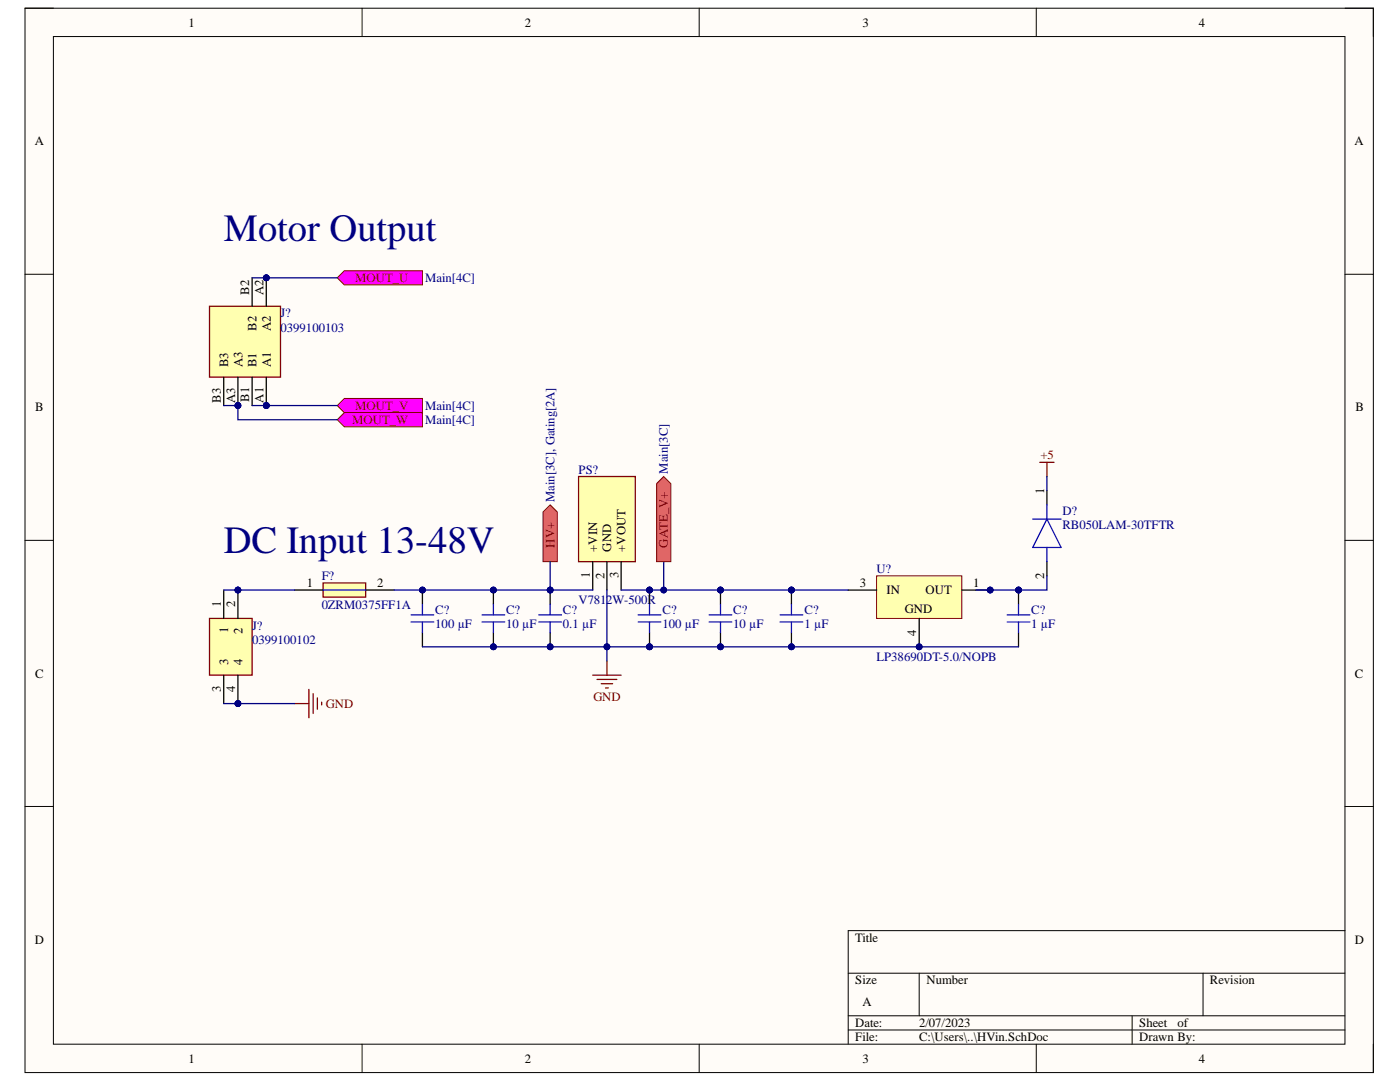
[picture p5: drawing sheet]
<svg xmlns="http://www.w3.org/2000/svg" width="279mm" height="216mm" viewBox="0 0 279 216" stroke-linecap="round" stroke-linejoin="round" font-family="sans-serif">
<path d="M5 1.6h269.1v212.4h-269.1z" fill-rule="evenodd" fill="#fffcf8"/>
<path d="M5 1.6h269.1v212.4h-269.1z" fill="none" stroke="#000" stroke-width=".2"/>
<path d="M10.7 7.3h257.7v201.1h-257.7z" fill-rule="evenodd" fill="#fffcf8"/>
<g fill="none" stroke="#000" stroke-width=".2">
<path d="M5 1.6h5.7M10.7 7.3h257.7v201.1h-257.7zM72.3 1.6v5.7M139.5 1.6v5.7M206.8 1.6v5.7M268.4 1.6h5.7v5.7M5 54.7h5.7M268.4 54.7h5.7M5 107.8h5.7M268.4 107.8h5.7M5 160.9h5.7M268.4 160.9h5.7"/>
<path d="M169.3 194.2h99.1M183.4 194.2v8.5M240.1 194.2v8.5M268.4 185.7h-99.1v22.7M72.3 208.4v5.6M139.5 208.4v5.6M169.3 202.7h99.1M169.3 205.5h99.1M206.8 208.4v5.6M225.9 202.7v5.7M274.1 208.4v5.6"/>
</g>
<path d="M41.8 123.4h8.5v11.3h-8.5z" fill-rule="evenodd" fill="#ffffb0"/>
<path d="M41.8 123.4h8.5v11.3h-8.5z" fill="none" stroke="#800000" stroke-width=".25"/>
<path d="M44.6 117.7v5.7M44.6 134.7v5.7M47.5 134.7v5.7" fill="none" stroke="#000" stroke-width=".25"/>
<path d="M41.8 61.1h14.2v14.2h-14.2z" fill-rule="evenodd" fill="#ffffb0"/>
<path d="M41.8 61.1h14.2v14.2h-14.2z" fill="none" stroke="#800000" stroke-width=".25"/>
<path d="M50.3 55.4v5.7M53.1 55.4v5.7M44.6 75.3v5.6M47.5 75.3v5.6M50.3 75.3v5.6" fill="none" stroke="#000" stroke-width=".25"/>
<path d="M64.5 116.3h8.5v2.8h-8.5z" fill-rule="evenodd" fill="#ffffb0"/>
<path d="M64.5 116.3h8.5v2.8h-8.5zM61.6 137.6v5.6M62.5 138.4v4M63.3 139.3v2.2M58.8 140.4h2.8M64.2 140.1v.6" fill="none" stroke="#800000" stroke-width=".25"/>
<path d="M58.8 117.7h5.7M73 117.7h5.6" fill="none" stroke="#000" stroke-width=".25"/>
<path d="M64.5 117.7h8.5" fill="none" stroke="#00f" stroke-width=".25"/>
<path d="M115.5 95.1h11.3v17h-11.3z" fill-rule="evenodd" fill="#ffffb0"/>
<path d="M115.5 95.1h11.3v17h-11.3z" fill="none" stroke="#800000" stroke-width=".25"/>
<path d="M118.3 112.1v5.6M121.1 112.1v5.6M124 112.1v5.6M84.3 126.2v2.9" fill="none" stroke="#000" stroke-width=".25"/>
<path d="M82 122.7h4.6M82 124.1h4.6M84.3 120.6v2.1M84.3 124.1v2.1M96.2 122.7h4.5M96.2 124.1h4.5M98.5 120.6v2.1M98.5 124.1v2.1M107.5 122.7h4.6M107.5 124.1h4.6M109.8 120.6v2.1M109.8 124.1v2.1" fill="none" stroke="#00f" stroke-width=".25"/>
<path d="M108.4 102.2l1.4-1.5 1.4 1.5v9.9h-2.8z" fill-rule="evenodd" fill="#e06666"/>
<path d="M108.4 102.2l1.4-1.5 1.4 1.5v9.9h-2.8z" fill="none" stroke="#800000" stroke-width=".2"/>
<path d="M127.4 122.7h4.5M127.4 124.1h4.5M129.6 120.6v2.1M129.6 124.1v2.1M141.5 122.7h4.5M141.5 124.1h4.5M143.8 120.6v2.1M143.8 124.1v2.1" fill="none" stroke="#00f" stroke-width=".25"/>
<path d="M118.3 134.7h5.7M119.1 135.6h4M120 136.4h2.3M120.8 137.3h.6M121.1 131.9v2.8" fill="none" stroke="#800000" stroke-width=".25"/>
<path d="M68.7 54h15.6v2.9h-15.6l-1.4-1.5z" fill-rule="evenodd" fill="#f0f"/>
<path d="M68.7 54h15.6v2.9h-15.6l-1.4-1.5z" fill="none" stroke="#800000" stroke-width=".2"/>
<path d="M68.7 79.5h15.6v2.8h-15.6l-1.4-1.4z" fill-rule="evenodd" fill="#f0f"/>
<path d="M68.7 79.5h15.6v2.8h-15.6l-1.4-1.4z" fill="none" stroke="#800000" stroke-width=".2"/>
<path d="M68.7 82.3h15.6v2.9h-15.6l-1.4-1.4z" fill-rule="evenodd" fill="#f0f"/>
<path d="M68.7 82.3h15.6v2.9h-15.6l-1.4-1.4z" fill="none" stroke="#800000" stroke-width=".2"/>
<path d="M174.9 114.9h17v8.5h-17z" fill-rule="evenodd" fill="#ffffb0"/>
<path d="M174.9 114.9h17v8.5h-17z" fill="none" stroke="#800000" stroke-width=".2"/>
<path d="M208.9 97.9v2.8M169.3 117.7h5.6M191.9 117.7h5.7M208.9 112.1v2.8M203.3 126.2v2.9" fill="none" stroke="#000" stroke-width=".25"/>
<path d="M206.1 103.6h5.7M208.9 103.6l2.9 5.6h-5.7zM208.9 100.7v2.9M208.9 109.2v2.9M155.7 122.7h4.5M155.7 124.1h4.5M157.9 120.6v2.1M157.9 124.1v2.1M201 122.7h4.5M201 124.1h4.5M203.3 120.6v2.1M203.3 124.1v2.1" fill="none" stroke="#00f" stroke-width=".25"/>
<path d="M207.5 92.3h2.9M208.9 92.3v2.8" fill="none" stroke="#800000" stroke-width=".25"/>
<path d="M47.5 117.7h11.3M121.1 117.7v11.4h-36.8M44.6 140.4h14.2" fill="none" stroke="#000080" stroke-width=".25"/>
<circle cx="121.1" cy="129.1" r=".57" fill="#000080"/>
<circle cx="121.1" cy="129.1" r=".57" fill="none" stroke="#000080" stroke-width=".2"/>
<path d="M109.8 112.1v5.6M121.1 129.1h8.5" fill="none" stroke="#000080" stroke-width=".25"/>
<circle cx="121.1" cy="129.1" r=".57" fill="#000080"/>
<circle cx="121.1" cy="129.1" r=".57" fill="none" stroke="#000080" stroke-width=".2"/>
<path d="M121.1 129.1v2.8" fill="none" stroke="#000080" stroke-width=".25"/>
<circle cx="121.1" cy="129.1" r=".57" fill="#000080"/>
<circle cx="121.1" cy="129.1" r=".57" fill="none" stroke="#000080" stroke-width=".2"/>
<path d="M50.3 55.4h17M47.5 80.9v2.9h19.8M53.1 80.9h14.2M78.6 117.7h39.7M132.5 112.1v5.6h-8.5M194.8 117.7h8.5" fill="none" stroke="#000080" stroke-width=".25"/>
<circle cx="132.5" cy="117.7" r=".57" fill="#000080"/>
<circle cx="132.5" cy="117.7" r=".57" fill="none" stroke="#000080" stroke-width=".2"/>
<path d="M132.5 117.7h11.3" fill="none" stroke="#000080" stroke-width=".25"/>
<circle cx="132.5" cy="117.7" r=".57" fill="#000080"/>
<circle cx="132.5" cy="117.7" r=".57" fill="none" stroke="#000080" stroke-width=".2"/>
<path d="M208.9 95.1v2.8M143.8 117.7h25.5M208.9 114.9v2.8h-5.6M129.6 129.1h73.7" fill="none" stroke="#000080" stroke-width=".25"/>
<path d="M131 96.5l1.5-1.4 1.4 1.4v15.6h-2.9z" fill-rule="evenodd" fill="#e06666"/>
<path d="M131 96.5l1.5-1.4 1.4 1.4v15.6h-2.9z" fill="none" stroke="#800000" stroke-width=".2"/>
<g font-size="7.7" fill="#000080">
<text x="44.7" y="48.1">Motor Output</text>
<text x="44.7" y="110.4">DC Input 13-48V</text>
</g>
<g font-size="7.1" fill="#000080">
<text x="52.6" y="59.6">PIJ?0A2</text>
<text x="46.6" y="138.9">PIJ?04</text>
</g>
<g font-size="6.7" fill="#000080">
<text x="46.6" y="79.4">PIJ?0A3</text>
<text x="52.6" y="79.4">PIJ?0A1</text>
<text x="46.6" y="121.8">PIJ?02</text>
<text x="182.7" y="127.4">PIU?04</text>
</g>
<g font-size="3.9" fill="#000080">
<text x="83.6" y="119.8">PIC?02</text>
<text x="97.7" y="119.8">PIC?02</text>
<text x="109" y="119.8">PIC?02</text>
<text x="129.1" y="119.8">PIC?02</text>
<text x="143.2" y="119.8">PIC?02</text>
<text x="157.3" y="119.8">PIC?02</text>
<text x="202.8" y="119.8">PIC?02</text>
<text x="97.7" y="128.3">PIC?01</text>
<text x="109" y="128.3">PIC?01</text>
<text x="129.1" y="128.3">PIC?01</text>
<text x="143.2" y="128.3">PIC?01</text>
<text x="157.3" y="128.3">PIC?01</text>
</g>
<g font-size="2.5">
<text x="37.6" y="5.3">1</text>
<text x="104.7" y="5.3">2</text>
<text x="172.1" y="5.3">3</text>
<text x="239.3" y="5.3">4</text>
<text x="6.9" y="29">A</text>
<text x="270.3" y="29">A</text>
<text x="49.7" y="58.9" transform="rotate(-90 49.7 58.9)">B2</text>
<text x="52.6" y="58.9" transform="rotate(-90 52.6 58.9)">A2</text>
<text x="51.2" y="66" transform="rotate(-90 51.2 66)">B2</text>
<text x="54" y="66.1" transform="rotate(-90 54 66.1)">A2</text>
<text x="45.5" y="73.3" transform="rotate(-90 45.5 73.3)">B3</text>
<text x="48.4" y="73.3" transform="rotate(-90 48.4 73.3)">A3</text>
<text x="51.2" y="73.3" transform="rotate(-90 51.2 73.3)">B1</text>
<text x="54" y="73.3" transform="rotate(-90 54 73.3)">A1</text>
<text x="7" y="82.1">B</text>
<text x="44.1" y="80.3" transform="rotate(-90 44.1 80.3)">B3</text>
<text x="46.9" y="80.4" transform="rotate(-90 46.9 80.4)">A3</text>
<text x="49.7" y="80.2" transform="rotate(-90 49.7 80.2)">B1</text>
<text x="52.6" y="80.3" transform="rotate(-90 52.6 80.3)">A1</text>
<text x="270.5" y="82.1">B</text>
<text x="208.4" y="98.5" transform="rotate(-90 208.4 98.5)">1</text>
<text x="119.2" y="110.1" transform="rotate(-90 119.2 110.1)">+VIN</text>
<text x="122" y="110.1" transform="rotate(-90 122 110.1)">GND</text>
<text x="124.8" y="110.1" transform="rotate(-90 124.8 110.1)">+VOUT</text>
<text x="61.2" y="117.2">1</text>
<text x="75.3" y="117.2">2</text>
<text x="117.7" y="115.3" transform="rotate(-90 117.7 115.3)">1</text>
<text x="120.6" y="115.5" transform="rotate(-90 120.6 115.5)">2</text>
<text x="123.4" y="115.4" transform="rotate(-90 123.4 115.4)">3</text>
<text x="171.6" y="117.2">3</text>
<text x="176.9" y="118.6">IN</text>
<text x="184.7" y="118.6">OUT</text>
<text x="194.2" y="117.2">1</text>
<text x="208.4" y="115.5" transform="rotate(-90 208.4 115.5)">2</text>
<text x="44.1" y="121.1" transform="rotate(-90 44.1 121.1)">1</text>
<text x="46.9" y="121.1" transform="rotate(-90 46.9 121.1)">2</text>
<text x="180.6" y="122.3">GND</text>
<text x="45.5" y="126.3" transform="rotate(-90 45.5 126.3)">1</text>
<text x="48.4" y="126.6" transform="rotate(-90 48.4 126.6)">2</text>
<text x="182.9" y="126.8" transform="rotate(-90 182.9 126.8)">4</text>
<text x="7" y="135.2">C</text>
<text x="45.5" y="132.8" transform="rotate(-90 45.5 132.8)">3</text>
<text x="48.4" y="132.8" transform="rotate(-90 48.4 132.8)">4</text>
<text x="270.4" y="135.2">C</text>
<text x="44.1" y="138.1" transform="rotate(-90 44.1 138.1)">3</text>
<text x="46.9" y="138.2" transform="rotate(-90 46.9 138.2)">4</text>
<text x="6.9" y="188.3">D</text>
<text x="170.7" y="188">Title</text>
<text x="270.4" y="188.3">D</text>
<text x="170.7" y="196.4">Size</text>
<text x="184.9" y="196.4">Number</text>
<text x="241.5" y="196.4">Revision</text>
<text x="172.1" y="200.7">A</text>
<text x="170.7" y="205">Date:</text>
<text x="170.7" y="207.8">File:</text>
<text x="183.5" y="205">2/07/2023</text>
<text x="183.5" y="207.8">C:\Users\..\HVin.SchDoc</text>
<text x="227.4" y="205">Sheet</text>
<text x="227.4" y="207.8">Drawn By:</text>
<text x="235" y="205">of</text>
<text x="37.6" y="212.1">1</text>
<text x="104.7" y="212.1">2</text>
<text x="172.1" y="212.1">3</text>
<text x="239.3" y="212.1">4</text>
</g>
<g font-size="2.5" fill="#800000">
<text x="70.9" y="56.3">MOUT_U</text>
<text x="70.9" y="81.8">MOUT_V</text>
<text x="70.3" y="84.6">MOUT_W</text>
<text x="207.6" y="91.7">+5</text>
<text x="110.6" y="109.3" transform="rotate(-90 110.6 109.3)">HV+</text>
<text x="133.3" y="109.3" transform="rotate(-90 133.3 109.3)">GATE_V+</text>
<text x="65" y="141.2">GND</text>
<text x="118.4" y="139.9">GND</text>
</g>
<g font-size="2.5" fill="#000080">
<text x="84.8" y="56.3">Main[4C]</text>
<text x="56" y="63.3">J?</text>
<text x="56" y="66.2">0399100103</text>
<text x="84.8" y="81.8">Main[4C]</text>
<text x="84.8" y="84.6">Main[4C]</text>
<text x="115.5" y="94.5">PS?</text>
<text x="133.3" y="94.5" transform="rotate(-90 133.3 94.5)">Main[3C]</text>
<text x="110.6" y="100.2" transform="rotate(-90 110.6 100.2)">Main[3C], Gating[2A]</text>
<text x="212" y="102.7">D?</text>
<text x="212" y="105.5">RB050LAM-30TFTR</text>
<text x="64.2" y="115.8">F?</text>
<text x="174.9" y="114.3">U?</text>
<text x="50.3" y="125.7">J?</text>
<text x="64.2" y="121.4">0ZRM0375FF1A</text>
<text x="86.9" y="125.4">100 µF</text>
<text x="86.9" y="122.5">C?</text>
<text x="101" y="125.4">10 µF</text>
<text x="101" y="122.5">C?</text>
<text x="112.3" y="125.4">0.1 µF</text>
<text x="112.3" y="122.5">C?</text>
<text x="115.5" y="120.6">V7812W-500R</text>
<text x="132.2" y="125.4">100 µF</text>
<text x="132.2" y="122.5">C?</text>
<text x="146.3" y="125.4">10 µF</text>
<text x="146.3" y="122.5">C?</text>
<text x="160.5" y="125.4">1 µF</text>
<text x="160.5" y="122.5">C?</text>
<text x="205.8" y="125.4">1 µF</text>
<text x="205.8" y="122.5">C?</text>
<text x="50.3" y="128.5">0399100102</text>
<text x="174.9" y="131.9">LP38690DT-5.0/NOPB</text>
</g>
<text font-size="1.4" fill="#000080" x="191.2" y="118.1">PIU?01</text>
</svg>
